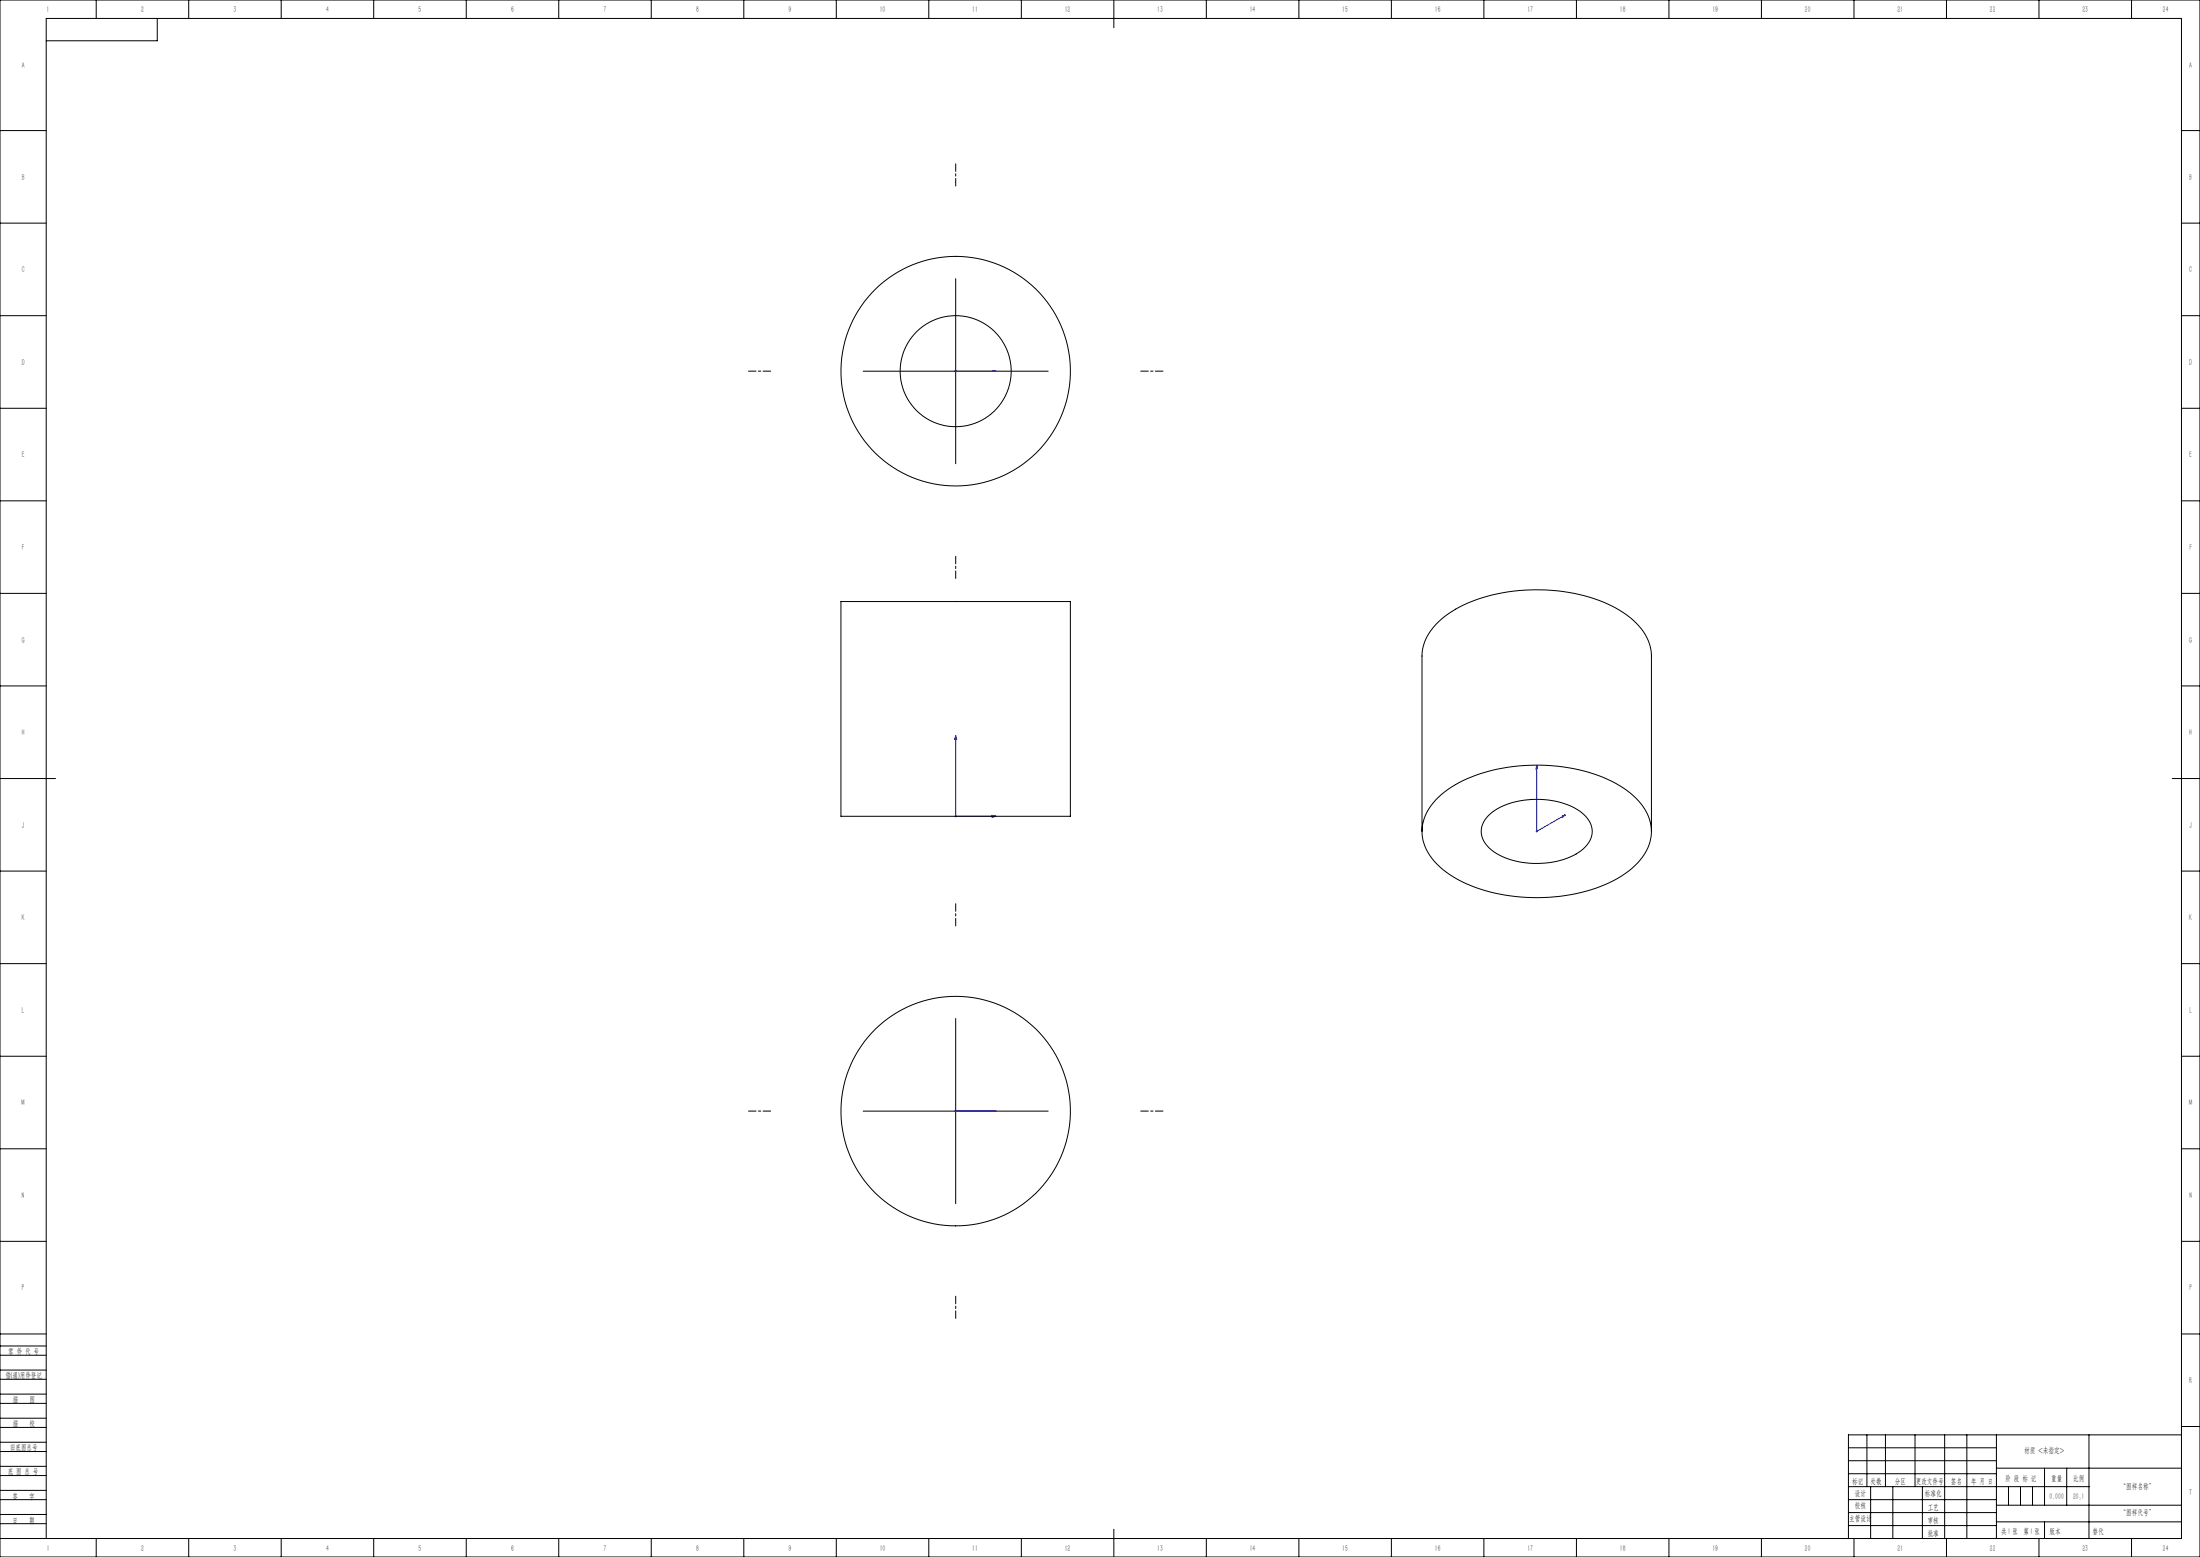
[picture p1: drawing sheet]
<svg xmlns="http://www.w3.org/2000/svg" width="1189mm" height="841mm" viewBox="0 0 1189 841" stroke-linecap="round" stroke-linejoin="round" font-family="sans-serif">
<g fill="none" stroke="#00f" stroke-width=".54">
<path d="M516 200h1zM517 200h.1M517 200h21M538 200h-2h2M517 397v44h21M517 397v2h-1zM831 413v36l15-9M831 413v2h-1zM536 440l2 1h-2zM844 441l2-1-2 2zM516 600h1zM517 600h.1"/>
<path d="M517 600h21M538 600h-2h2"/>
</g>
<g fill="none" stroke="#808080" stroke-width=".54">
<path d="M516 200h1M516 200l1 1M517 200v1M517 200l-1 1M516 441h1M517 440v1M517 441h-1M830 449h1M831 449v1M831 449h-1M516 600l1 1M517 600v1"/>
<path d="M517 600l-1 1M516 600h1"/>
</g>
<path d="M517 100v-12M417 200h-12M617 200h12M517 300v12M517 500v-12M417 600h-12M617 600h12M517 700v12" fill="none" stroke="#000" stroke-width=".54" stroke-dasharray="30.5 1.3 1.3 1.3" stroke-dashoffset="26.4"/>
<g fill="none" stroke="#000" stroke-width=".54">
<path d="M0 0h1189v841h-1189zM52 0v10M85 10v12h-60M102 0v10M152 0v10M202 0v10M252 0v10M302 0v10M352 0v10M402 0v10M452 0v10M502 0v10"/>
<path d="M552 0v10M602 0v15M652 0v10M702 0v10M752 0v10M802 0v10M852 0v10M902 0v10M952 0v10M1002 0v10M1052 0v10M1102 0v10"/>
<path d="M1152 0v10M0 71h25M1179 71h10M0 121h25M1179 121h10M517 151v99M0 171h25M1179 171h10M467 200h99M0 221h25M1179 221h10M0 271h25"/>
<path d="M1179 271h10M0 321h25M1179 321h10M0 371h25M1179 371h10M0 421h30M1174 421h15M0 471h25M1179 471h10M0 521h25M1179 521h10M517 550v100"/>
<path d="M0 571h25M1179 571h10M467 600h99M0 621h25M1179 621h10M0 671h25M1179 671h10M0 732h25M0 727h25M0 721h25M1179 721h10M0 745h25"/>
<path d="M0 740h25M0 758h25M0 753h25M0 771h25M0 766h25M0 779h25M1009 775v28M1019 775v28M1035 775v28M1051 775v56M1063 775v56M1079 775v56"/>
<path d="M1129 775v56M1179 771h10M1179 775h-180v56M0 784h25M0 797h25M0 792h25M999 782h80M999 789h80M999 796h80M1079 793h100M1105 793v20M1117 793v20"/>
<path d="M0 810h25M0 805h25M0 818h25M999 810h80M999 803h130M999 817h80M1011 803v28M1023 803v28M1039 803v28M1079 813h100M1085 803v10M1092 803v10"/>
<path d="M1098 803v10M0 823h25M0 831h1179v-821h-1154v821M52 831v10M102 831v10M152 831v10M202 831v10M252 831v10M302 831v10M352 831v10M402 831v10M452 831v10"/>
<path d="M502 831v10M552 831v10M602 826v15M652 831v10M702 831v10M752 831v10M802 831v10M852 831v10M902 831v10M952 831v10M999 824h80M1002 831v10"/>
<path d="M1052 831v10M1079 822h100M1102 831v10M1105 822v9M1152 831v10"/>
</g>
<path d="M536 440l2 1h-2zM517 397v2h-1zM536 200h2zM516 200h1zM536 600h2zM516 600h1zM844 441l2-1-2 2zM831 413v2h-1z" fill="#00f"/>
<g fill="none" stroke="#000" stroke-width=".54">
<path d="M454 325h124v116h-124zM777 431a78 78 0 0 1 53-18 81 81 0 0 1 53 17 24 24 0 0 1 1 38 78 78 0 0 1-53 17 81 81 0 0 1-53-17 24 24 0 0 1-1-37zM769 449v-95a30 30 0 0 1 16-24 97 97 0 0 1 84-4 37 37 0 0 1 23 25l1 98M804 441a42 42 0 0 1 38-8 23 23 0 0 1 18 14 15 15 0 0 1-10 15 45 45 0 0 1-44-3 12 12 0 0 1-2-18z"/>
<circle cx="516" cy="200" r="30"/>
<circle cx="517" cy="200" r="62"/>
<circle cx="517" cy="600" r="62"/>
</g>
<g font-size="4.4">
<text x="25" y="7">1</text>
<text x="76" y="7">2</text>
<text x="126" y="7">3</text>
<text x="176" y="7">4</text>
<text x="226" y="7">5</text>
<text x="276" y="7">6</text>
<text x="326" y="7">7</text>
<text x="376" y="7">8</text>
<text x="426" y="7">9</text>
<text x="475" y="7">10</text>
<text x="525" y="7">11</text>
<text x="575" y="7">12</text>
<text x="625" y="7">13</text>
<text x="675" y="7">14</text>
<text x="725" y="7">15</text>
<text x="775" y="7">16</text>
<text x="825" y="7">17</text>
<text x="875" y="7">18</text>
<text x="925" y="7">19</text>
<text x="975" y="7">20</text>
<text x="1025" y="7">21</text>
<text x="1075" y="7">22</text>
<text x="1125" y="7">23</text>
<text x="1169" y="7">24</text>
<text x="12" y="37">A</text>
<text x="1183" y="37">A</text>
<text x="12" y="97">B</text>
<text x="1183" y="97">B</text>
<text x="12" y="147">C</text>
<text x="1183" y="147">C</text>
<text x="12" y="197">D</text>
<text x="1183" y="197">D</text>
<text x="12" y="247">E</text>
<text x="1183" y="247">E</text>
<text x="12" y="297">F</text>
<text x="1183" y="297">F</text>
<text x="12" y="347">G</text>
<text x="1183" y="347">G</text>
<text x="12" y="397">H</text>
<text x="1183" y="397">H</text>
<text x="12" y="447">J</text>
<text x="1183" y="447">J</text>
<text x="12" y="497">K</text>
<text x="1183" y="497">K</text>
<text x="12" y="547">L</text>
<text x="1183" y="547">L</text>
<text x="12" y="597">M</text>
<text x="1183" y="597">M</text>
<text x="12" y="647">N</text>
<text x="1183" y="647">N</text>
<text x="12" y="697">P</text>
<text x="1183" y="697">P</text>
<text x="4" y="731">零 件 代 号</text>
<text x="3" y="744">借(通)用件登记</text>
<text x="1183" y="747">R</text>
<text x="7" y="757">描</text>
<text x="16" y="757">图</text>
<text x="7" y="771">描</text>
<text x="16" y="771">校</text>
<text x="5" y="783">旧底图总号</text>
<text x="1094" y="785">材质 &lt;未指定&gt;</text>
<text x="4" y="796">底 图 总 号</text>
<text x="1001" y="801">标记</text>
<text x="1011" y="801">处数</text>
<text x="1024" y="801">分区</text>
<text x="1035" y="801">更改文件号</text>
<text x="1054" y="801">签名</text>
<text x="1065" y="801">年 月 日</text>
<text x="1084" y="800">阶 段 标 记</text>
<text x="1109" y="800">重量</text>
<text x="1120" y="800">比例</text>
<text x="7" y="809">签</text>
<text x="16" y="809">字</text>
<text x="1002" y="808">设计</text>
<text x="1040" y="808">标准化</text>
<text x="1108" y="809">0.000</text>
<text x="1146" y="804">“图样名称”</text>
<text x="1183" y="807">T</text>
<text x="1002" y="815">校核</text>
<text x="1042" y="815">工艺</text>
<text x="999" y="822">主管设计</text>
<text x="1146" y="818">“图样代号”</text>
<text x="7" y="822">日</text>
<text x="16" y="822">期</text>
<text x="1042" y="822">审核</text>
<text x="1042" y="829">批准</text>
<text x="1082" y="828">共 张 第 张</text>
<text x="1085" y="828">1</text>
<text x="1097" y="828">1</text>
<text x="1108" y="828">版本</text>
<text x="25" y="838">1</text>
<text x="76" y="838">2</text>
<text x="126" y="838">3</text>
<text x="176" y="838">4</text>
<text x="226" y="838">5</text>
<text x="276" y="838">6</text>
<text x="326" y="838">7</text>
<text x="376" y="838">8</text>
<text x="426" y="838">9</text>
<text x="475" y="838">10</text>
<text x="525" y="838">11</text>
<text x="575" y="838">12</text>
<text x="625" y="838">13</text>
<text x="675" y="838">14</text>
<text x="725" y="838">15</text>
<text x="775" y="838">16</text>
<text x="825" y="838">17</text>
<text x="875" y="838">18</text>
<text x="925" y="838">19</text>
<text x="975" y="838">20</text>
<text x="1025" y="838">21</text>
<text x="1075" y="838">22</text>
<text x="1125" y="838">23</text>
<text x="1169" y="838">24</text>
</g>
<g font-size="4.4" fill="#0a0605">
<text x="1120" y="809">20:1</text>
<text x="1131" y="828">替代</text>
</g>
</svg>
